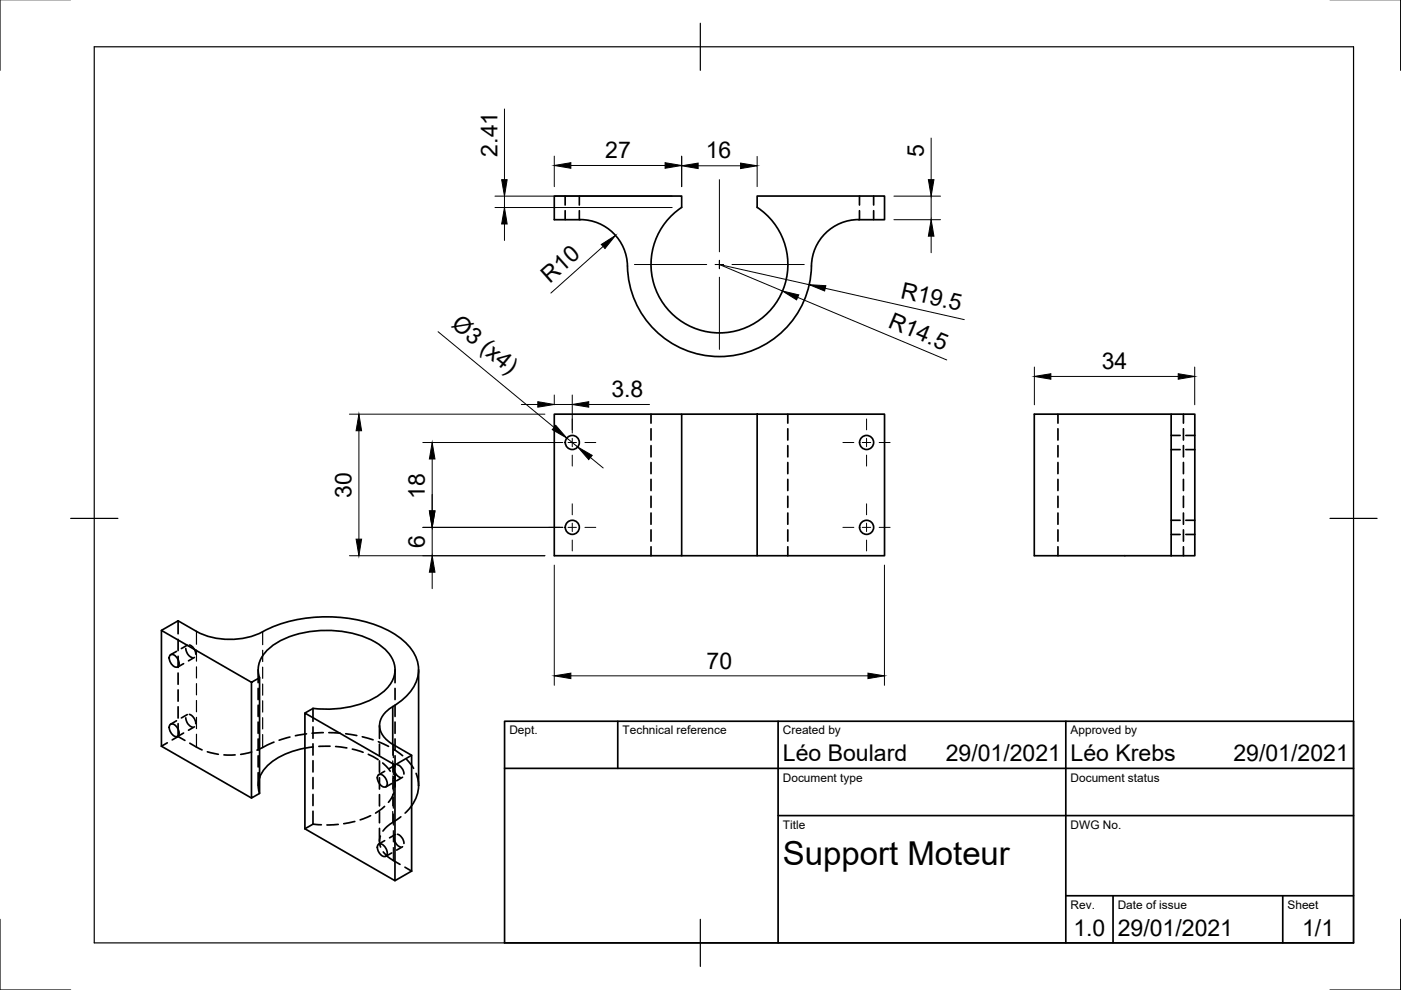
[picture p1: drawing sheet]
<svg xmlns="http://www.w3.org/2000/svg" width="297mm" height="210mm" viewBox="0 0 297 210" stroke-linecap="round" stroke-linejoin="round" font-family="sans-serif">
<!-- layer: Visible -->
<g fill="none" stroke="#000" stroke-width=".36">
<path d="M123 46.6h-5.5v-5h27v2.4a14.5 14.5 0 0 0-2.9 21.6 14.5 14.5 0 0 0 21.8 0 14.5 14.5 0 0 0-2.9-21.6v-2.4h27v5h-5.5M123 46.6a10 10 0 0 1 10 9.8 19.5 19.5 0 0 0 19.5 19.2 19.5 19.5 0 0 0 19.5-19.2 10 10 0 0 1 10-9.8M144.5 87.8h-27v30h27v-30h16M160.5 87.8h27v30h-27zM219.3 87.8h29v30h-29zM248.3 87.8h5v30h-5M144.5 117.8h16M34.2 133.7l3.6-2.1a19.7 19.7 0 0 0 8.3 3.8 16 16 0 0 0 11-2.2 30.9 30.9 0 0 1 25.9 .9 10.3 10.3 0 0 1 5.7 7.2 8.3 8.3 0 0 1-4 7.6 8.5 8.5 0 0 0-4 3.8 4 4 0 0 0 1.7 4.6l1 .6M36.1 138.9a1.28 1.28 0 0 1 1.7 1 1.14 1.14 0 0 1-.3 1.5 1.85 1.85 0 0 1-1.4-2.5zM36.1 153.6a1.28 1.28 0 0 1 1.7 1 1.14 1.14 0 0 1-.3 1.6 1.85 1.85 0 0 1-1.4-2.6zM53.3 144.7l1.7-1v24.5l-1.7 1zM53.3 144.7l-19.1-11v24.5l19.1 11"/>
<path d="M55 143.7a5.9 5.9 0 0 1 2.7-6.7 21.8 21.8 0 0 1 17-2.7 13.2 13.2 0 0 1 8.1 4.8 5.5 5.5 0 0 1-1.5 7.6 20.5 20.5 0 0 1-14.9 3.5l-1.8 1M64.6 158.6a14.4 14.4 0 0 0-8.8 4.7l-.8 1.6M83.4 157.9l3.9 2.2v24.6l-3.6 2M88.8 142l-.1 25.2-.4 1.8-1 1.8M80.2 164.3a1.28 1.28 0 0 1 1.7 1 1.14 1.14 0 0 1-.2 1.6 1.85 1.85 0 0 1-1.5-2.6zM80.2 179a1.28 1.28 0 0 1 1.7 1 1.14 1.14 0 0 1-.2 1.6 1.85 1.85 0 0 1-1.5-2.6zM87.3 160.1l-3.6 2.1v24.5l-19.1-11v-24.5l19.1 11"/>
<circle cx="121.3" cy="93.8" r="1.49"/>
<circle cx="183.7" cy="93.8" r="1.49"/>
<circle cx="121.3" cy="111.8" r="1.49"/>
<circle cx="183.7" cy="111.8" r="1.49"/>
</g>
<g fill="none" stroke="#000" stroke-width=".36">
<path d="M119.8 41.6v1.9M119.8 44.7v1.9M122.8 41.6v1.9M122.8 44.7v1.9M182.2 41.6v1.9M182.2 44.7v1.9M185.2 41.6v1.9M185.2 44.7v1.9M138 87.8v1.9M138 90.9v2.4M138 94.5v2.4M138 98.1v2.3"/>
<path d="M167 87.8v1.9M167 90.9v2.4M167 94.5v2.4M167 98.1v2.3M224.3 87.8v1.9M224.3 90.9v2.4M224.3 94.5v2.4M224.3 98.1v2.3M248.3 92.3h1.9M248.3 95.3h1.9M250.9 87.8v1.9M250.9 90.9v2.4"/>
<path d="M250.9 94.5v2.4M250.9 98.1v2.3M251.4 92.3h1.9M251.4 95.3h1.9M138 101.6v2.4M138 105.2v2.4M138 108.8v2.4M138 112.3v2.4M138 115.9v1.9M167 101.6v2.4M167 105.2v2.4M167 108.8v2.4"/>
<path d="M167 112.3v2.4M167 115.9v1.9M224.3 101.6v2.4M224.3 105.2v2.4M224.3 108.8v2.4M224.3 112.3v2.4M224.3 115.9v1.9M248.3 110.3h1.9M248.3 113.3h1.9M250.9 101.6v2.4M250.9 105.2v2.4M250.9 108.8v2.4"/>
<path d="M250.9 112.3v2.4M250.9 115.9v1.9M251.4 110.3h1.9M251.4 113.3h1.9M37.4 138.1l-1.2 .7M37.8 131.6v2.8M37.8 135.6v2.3M37.8 139.1v2.4M39.4 137.5a2.18 2.18 0 0 0 1.4 1.9M39.7 136.8l-1.2 .7M40.2 136.8a2.18 2.18 0 0 1 1.3 1.9M41.2 139.4l-1.2 .7"/>
<path d="M35.5 157.5l-1.3 .7M37.4 152.8l-1.2 .8M37.8 156.2l1.4 .8M37.8 142.7v2.4M37.8 146.3v2.4M37.8 149.9v2.3M37.8 153.4v2.8M37.8 156.2l-1.3 .7M38.9 155.4l-1.2 .7M38.9 140.7l-1.2 .7M39.4 152.2a2.12 2.12 0 0 0 1.4 1.9M39.7 151.5l-1.2 .7"/>
<path d="M40.2 151.5a2.18 2.18 0 0 1 1.3 1.9M40.2 157.6l2.6 1.4M41.2 154.1l-1.2 .7M44 159.4l2.3 .5M53.4 159.4l-2.4 .5M54.7 142v2.8M54.7 146v2.3M54.7 149.5v2.4M54.7 153.1v2.4M54.7 156.7v2.4M58.1 157.3l-3.6 1.7M61.5 156.3l-2.3 .6"/>
<path d="M65 155.6l-2.4 .4M66.4 150.2v2.7M66.4 154.1v2.4M66.4 157.7v2.4M66.4 158.4l-1.8 .2M68.5 155.3l-2.3 .2M69.7 155.3l2.4 .1M70 158.2l-2.4 .1M71.2 158.3l2.3 .3M73.3 155.6l2.3 .3M74.7 158.8l2.3 .7M76.8 156.2l2.3 .7"/>
<path d="M78.1 159.9l2.1 1.2M80.2 157.3l2.2 1M80.5 153.8v2.8M80.5 157.8v2.3M83.4 158.8l2 1.4M83.8 142v2.8M83.8 146v2.3M83.8 149.5v2.4M83.8 153.1v2.4M83.8 156.7v2.4M47.5 160.1h2.3M54.7 160.2v2.4"/>
<path d="M54.7 163.8v2.8M55 164.9l-.3 1.7 .3 1.6M66.4 174.7l1.7 .2M66.4 174.7l-1.8 1M66.4 161.3v2.4M66.4 164.9v2.3M66.4 168.4v2.4M66.4 172v2.7M71.7 174.8l-2.4 .1M75.2 174.2l-2.3 .4M78.6 172.9l-2.2 .9M80.5 161.3v2.4"/>
<path d="M80.5 164.9v2.4M80.5 168.5v2.4M80.5 172.1v2.3M80.5 175.6v2.8M80.6 177.3l-.1 .9 .2 1.4M81.1 161.8l1.6 1.7M81.5 171l-1.9 1.4M81.6 163.5l-1.3 .7M81.6 178.2l-1.3 .8M83.1 166.1l-1.3 .7M83.3 164.6l.3 .8 .1 1.5M83.5 168.1l-.5 1.1-.6 .9"/>
<path d="M83.5 162.9a2.27 2.27 0 0 0 1.4 2M83.5 177.6a2.28 2.28 0 0 0 1.4 2M83.8 160.2v2.4M83.8 163.8v2.8M83.8 162.2l-1.2 .7M83.8 176.9l-1.2 .7M84.3 162.2a2.25 2.25 0 0 1 1.3 1.9M84.3 176.9a2.18 2.18 0 0 1 1.3 1.9M85 173.2l-2.3 1.6-1.5 1.4M85.3 164.8l-1.2 .7M85.3 179.5l-1.2 .7M86.2 161l1.5 1.9"/>
<path d="M87.3 170.8l-1.4 1.6M88.2 164l.4 1.1 .2 1.5M81.3 180.6l.9 1 2.6 1.7M83.1 180.8l-1.3 .8M85.9 183.9l1.4 .8"/>
</g>
<g fill="none" stroke="#000" stroke-width=".25">
<path d="M41.7 133.9v2.7M41.7 137.8v2.4M55.7 133.9v2.8M55.7 137.9v2.4M41.7 141.4v2.4M41.7 144.9v2.4M41.7 148.5v2.4M41.7 152.1v2.4M41.7 155.7v2.7M55.7 141.4v2.4M55.7 145v2.4M55.7 148.6v2.4"/>
<path d="M55.7 152.2v2.4M55.7 155.7v2.8M83.3 157.8v2.3M83.4 157.9v2.7M83.3 161.3v2.4M83.3 164.9v2.4M83.3 168.5v2.4M83.3 172.1v2.3M83.4 161.8v2.4M83.4 165.4v2.4M83.4 169v2.4M83.4 172.6v2.3"/>
<path d="M83.4 176.1v2.4M83.4 179.7v2.7"/>
</g>
<path d="M83.3 149.8v8" fill="none" stroke="#000" stroke-width=".36"/>
<!-- layer: Border -->
<path d="M0 -.1v15M297 -.1v15M20 9.9h267v190h-267zM148.5 4.9v10M15 109.9h10M282 109.9h10M0 194.9v15h15M148.5 194.9v10M297 194.9v15h-15" fill="none" stroke="#000" stroke-width=".25"/>
<!-- layer: TitleBlock -->
<path d="M107 152.9h180v47h-180zM131 152.9v10M165 152.9v47M226 152.9v47M107 162.9h180M165 172.9h122M226 189.9h61M236 189.9v10M272 189.9v10" fill="none" stroke="#000" stroke-width=".36"/>
<!-- layer: Center Lines -->
<g fill="none" stroke="#000" stroke-width=".21">
<path d="M152.5 38.1v15.3M134.5 56.1h15.3M151.6 56.1h1.8M152.5 55.2v1.8M152.5 58.8v15.3M155.2 56.1h15.3M116.3 93.8h2.3M120.4 93.8h1.8M121.3 88.8v2.3M121.3 92.9v1.8M121.3 96.5v2.3M124 93.8h2.3"/>
<path d="M178.7 93.8h2.3M182.8 93.8h1.8M183.7 88.8v2.3M183.7 92.9v1.8M183.7 96.5v2.3M186.4 93.8h2.3M116.3 111.8h2.3M120.4 111.8h1.8M121.3 106.8v2.3M121.3 110.9v1.8M121.3 114.5v2.3M124 111.8h2.3"/>
<path d="M178.7 111.8h2.3M182.8 111.8h1.8M183.7 106.8v2.3M183.7 110.9v1.8M183.7 114.5v2.3M186.4 111.8h2.3"/>
</g>
<!-- layer: Dimensions -->
<g fill="none" stroke="#000" stroke-width=".21">
<path d="M107 23.1v15M117.5 33.1v6.5M121 35.1h20M144.5 33.1v6.5M148 35.2h9M160.5 33.2v6.4M197.4 29.3v8.8M104.9 44h37.6M104.9 41.6h37.6M107 41.6v2.4M107 47.5v3.5M127.9 52.3l-11.1 9.8"/>
<path d="M189.5 41.6h9.9M189.5 46.6h9.9M197.4 41.6v5M197.4 50.1v3.5M92.9 70.3l24.6 20.3M169.1 63l31.6 13.3M171.6 60.4l-19.1-4.3 13.4 5.6M175 61.1l29.4 6.7M219.3 77.8v8M222.8 79.8h27M253.3 77.8v8M74.1 87.8h41.4"/>
<path d="M76.1 91.3v23M89.6 93.8h29.7M91.6 97.3v11M110.5 85.8h3.5M117.5 83.7v2.1M117.5 85.8h3.8M120.2 92.9l2.3 1.9M121.3 83.7v8.1M124.8 85.8h12.9M125.2 97l2.7 2.2M74.1 117.8h41.4M89.6 111.8h29.7"/>
<path d="M91.6 111.8v6M117.5 119.8v25.5M187.5 119.8v25.5M91.6 121.3v3.5M121 143.3h63"/>
</g>
<g fill="#000" stroke="#000" stroke-width=".21">
<path d="M106.4 38.1h1.1l-.5 3.5zM117.5 35.1l3.5-.6v1.2zM141 34.5l3.5 .6-3.5 .6zM144.5 35.2l3.5-.6v1.1zM157 34.6l3.5 .6-3.5 .5zM196.8 38.1h1.2l-.6 3.5zM107 44l.5 3.5h-1.1zM127.5 51.8l3-1.9-2.2 2.8zM197.4 46.6l.6 3.5h-1.2zM165.9 61.7l3.5 .8-.5 1.1zM171.6 60.4l3.5 .2-.3 1.1zM219.3 79.8l3.5-.6v1.2z"/>
<path d="M249.8 79.2l3.5 .6-3.5 .6zM76.1 87.8l.6 3.5h-1.2zM91.6 93.8l.6 3.5h-1.2zM114 85.2l3.5 .6-3.5 .5zM117.8 90.2l2.4 2.7-3.1-1.8zM121.3 85.8l3.5-.6v1.1zM122.5 94.8l3.1 1.8-.8 .8zM75.5 114.3h1.2l-.6 3.5zM91 108.3h1.2l-.6 3.5zM91.6 117.8l.6 3.5h-1.2zM117.5 143.3l3.5-.6v1.2zM184 142.7l3.5 .6-3.5 .6z"/>
</g>
<text font-size="7" x="166" y="183.4">Support Moteur</text>
<g font-size="4.9">
<text x="105.5" y="33.2" transform="rotate(-90 105.5 33.2)">2.41</text>
<text x="128.3" y="33.6">27</text>
<text x="149.6" y="33.6">16</text>
<text x="195.9" y="33.3" transform="rotate(-90 195.9 33.3)">5</text>
<text x="116.6" y="60.2" transform="rotate(-42 116.6 60.2)">R10</text>
<text x="190.8" y="63.1" transform="rotate(13 190.8 63.1)">R19.5</text>
<text x="95.5" y="69.2" transform="rotate(40 95.5 69.2)">Ø3 (x4)</text>
<text x="188.1" y="69.3" transform="rotate(23 188.1 69.3)">R14.5</text>
<text x="233.6" y="78.2">34</text>
<text x="129.6" y="84.2">3.8</text>
<text x="74.5" y="105.5" transform="rotate(-90 74.5 105.5)">30</text>
<text x="90.1" y="105.7" transform="rotate(-90 90.1 105.7)">18</text>
<text x="90.1" y="116.2" transform="rotate(-90 90.1 116.2)">6</text>
<text x="149.8" y="141.7">70</text>
<text x="166" y="161.4">Léo Boulard</text>
<text x="200.5" y="161.4">29/01/2021</text>
<text x="227" y="161.4">Léo Krebs</text>
<text x="261.5" y="161.4">29/01/2021</text>
<text x="227.6" y="198.5">1.0</text>
<text x="237" y="198.4">29/01/2021</text>
<text x="276.1" y="198.6">1/1</text>
</g>
<g font-size="2.5">
<text x="108" y="155.7">Dept.</text>
<text x="132" y="155.7">Technical reference</text>
<text x="166" y="155.7">Created by</text>
<text x="227" y="155.7">Approved by</text>
<text x="166" y="165.7">Document type</text>
<text x="227" y="165.7">Document status</text>
<text x="166" y="175.7">Title</text>
<text x="227" y="175.7">DWG No.</text>
<text x="227" y="192.7">Rev.</text>
<text x="237" y="192.7">Date of issue</text>
<text x="273" y="192.7">Sheet</text>
</g>
</svg>
